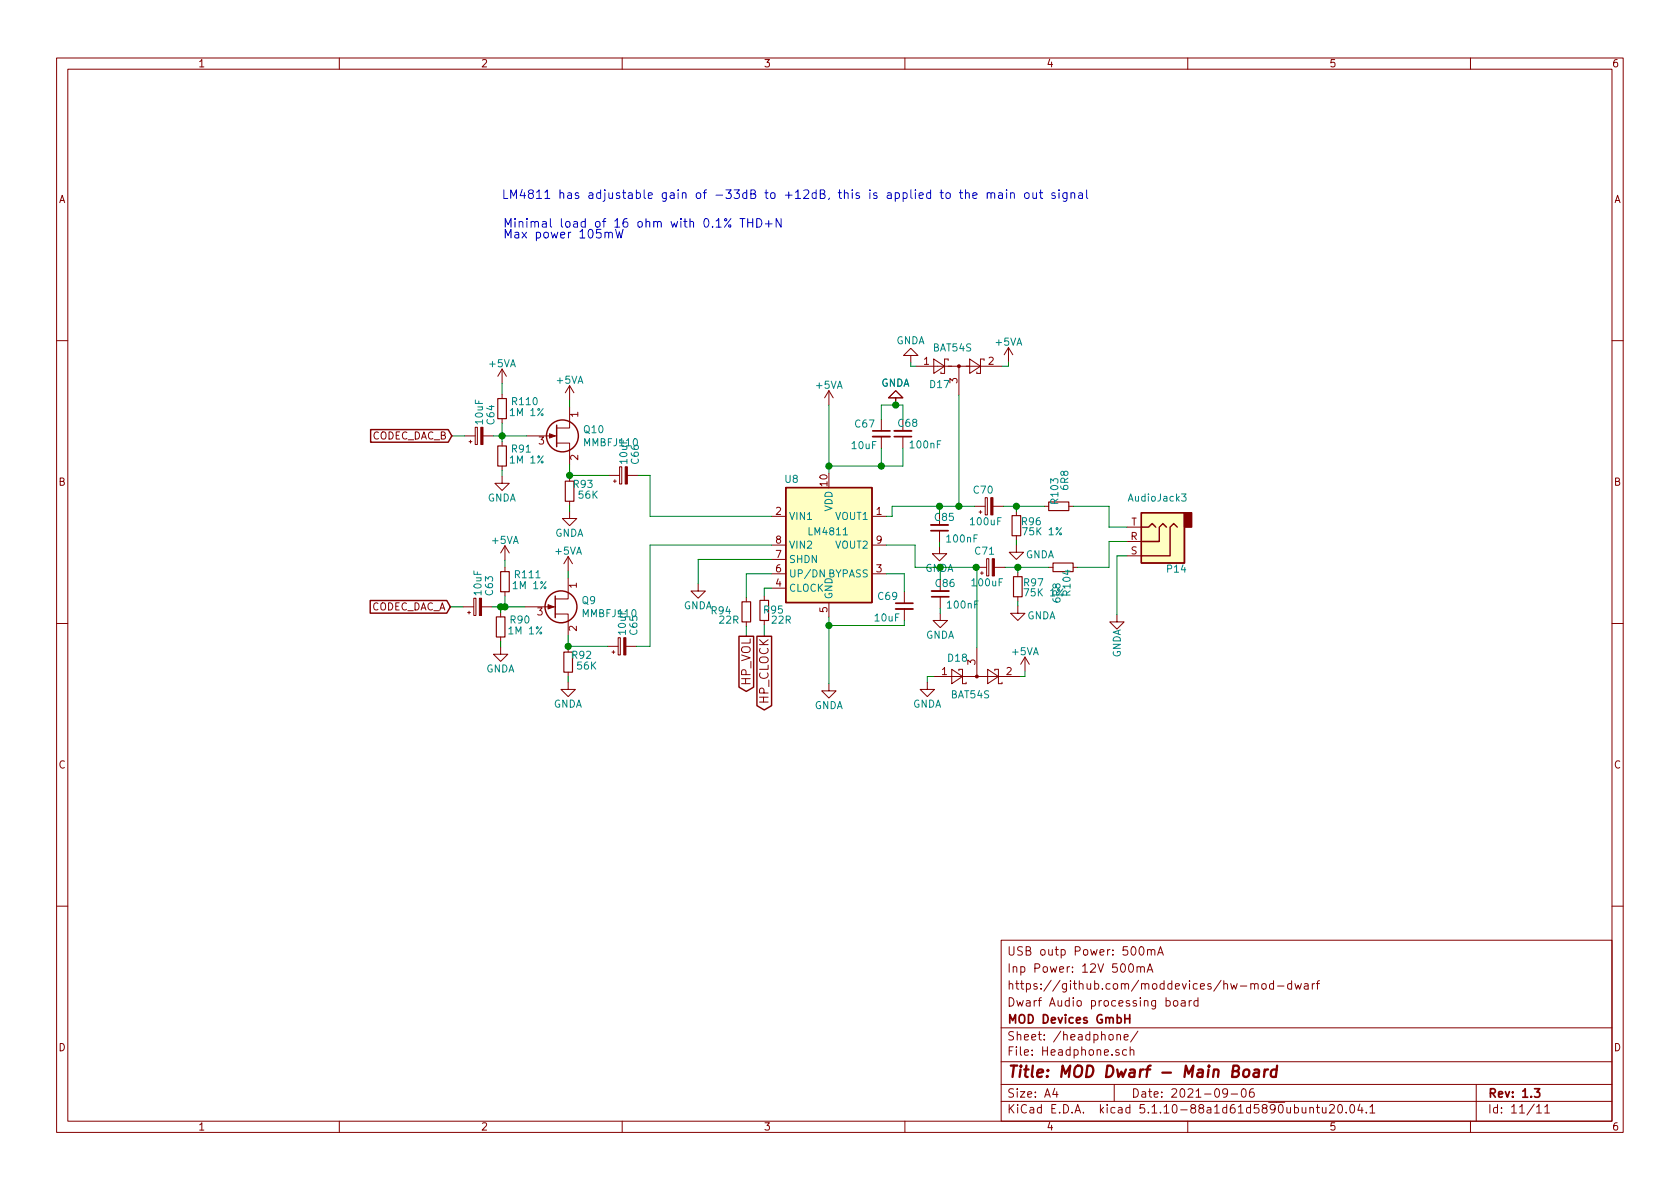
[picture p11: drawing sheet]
EESchema Schematic File Version 4
EELAYER 30 0
EELAYER END
$Descr A4 11693 8268
encoding utf-8
Sheet 11 11
Title "MOD Dwarf - Main Board"
Date "2021-09-06"
Rev "1.3"
Comp "MOD Devices GmbH"
Comment1 "Dwarf Audio processing board"
Comment2 "https://github.com/moddevices/hw-mod-dwarf"
Comment3 "Inp Power: 12V 500mA"
Comment4 "USB outp Power: 500mA"
$EndDescr
$Comp
L bottom-board-rescue:AudioJack3-Connector P?
U 1 1
P 8045 3760
AR Path="/54F72FB4/5F5FE3FD" Ref="P?"  Part="1" 
AR Path="/54F72FB8/5F5FE3FD" Ref="P?"  Part="1" 
AR Path="/5F5FD115/5F5FE3FD" Ref="P14"  Part="1" 
F 0 "P14" H 7825 3955 50  0000 L CNN
F 1 "AudioJack3" H 7820 3460 50  0000 L CNN
F 2 "Connector_Audio:Jack_3.5mm_CUI_SJ-3523-SMT_Horizontal" H 8045 3760 50  0001 C CNN
F 3 "~" H 8045 3760 50  0001 C CNN
F 4 "SJ-3523-SMT-TR" V 8045 3760 50  0001 C CNN "MPN"
	1    8045 3760
	-1   0    0    1   
$EndComp
$Comp
L bottom-board-rescue:GNDA-power #PWR?
U 1 1
P 7775 4270
AR Path="/5F5FE403" Ref="#PWR?"  Part="1" 
AR Path="/54F72FB8/5F5FE403" Ref="#PWR?"  Part="1" 
AR Path="/5F5FD115/5F5FE403" Ref="#PWR0212"  Part="1" 
F 0 "#PWR0212" H 7775 4020 50  0001 C CNN
F 1 "GNDA" V 7775 4070 50  0000 C CNN
F 2 "" H 7775 4270 60  0000 C CNN
F 3 "" H 7775 4270 60  0000 C CNN
	1    7775 4270
	1    0    0    -1  
$EndComp
$Comp
L bottom-board-rescue:Q_NJFET_DSG Q?
U 1 1
P 3865 3025
AR Path="/54F72C8D/5F89CBDC" Ref="Q?"  Part="1" 
AR Path="/5F5FD115/5F89CBDC" Ref="Q10"  Part="1" 
F 0 "Q10" H 4056 3071 50  0000 L CNN
F 1 "MMBFJ110" H 4056 2980 50  0000 L CNN
F 2 "Package_TO_SOT_SMD:SOT-23" H 4065 3125 50  0001 C CNN
F 3 "" H 3865 3025 50  0001 C CNN
F 4 "MMBFJ110" H 3865 3025 50  0001 C CNN "MPN"
	1    3865 3025
	1    0    0    -1  
$EndComp
$Comp
L bottom-board-rescue:R_Small-Device R?
U 1 1
P 3495 3165
AR Path="/54F72C8D/5F89CBE3" Ref="R?"  Part="1" 
AR Path="/5F5FD115/5F89CBE3" Ref="R91"  Part="1" 
F 0 "R91" H 3436 3119 50  0000 R CNN
F 1 "1M 1%" H 3450 3195 50  0000 R CNN
F 2 "Resistor_SMD:R_0603_1608Metric" H 3495 3165 50  0001 C CNN
F 3 "~" H 3495 3165 50  0001 C CNN
F 4 "RT0603BRD071ML" V 3495 3165 50  0001 C CNN "MPN"
	1    3495 3165
	-1   0    0    1   
$EndComp
$Comp
L bottom-board-rescue:R_Small-Device R?
U 1 1
P 3965 3410
AR Path="/54F72C8D/5F89CBEA" Ref="R?"  Part="1" 
AR Path="/5F5FD115/5F89CBEA" Ref="R93"  Part="1" 
F 0 "R93" H 3870 3365 50  0000 C CNN
F 1 "56K" H 3835 3440 50  0000 C CNN
F 2 "Resistor_SMD:R_0603_1608Metric" H 3965 3410 50  0001 C CNN
F 3 "~" H 3965 3410 50  0001 C CNN
F 4 "RMCF0603FT56K0" V 3965 3410 50  0001 C CNN "MPN"
	1    3965 3410
	-1   0    0    1   
$EndComp
$Comp
L bottom-board-rescue:CP_Small C?
U 1 1
P 3335 3025
AR Path="/54F7244B/5F89CBF1" Ref="C?"  Part="1" 
AR Path="/54F72B97/5F89CBF1" Ref="C?"  Part="1" 
AR Path="/54F72C8D/5F89CBF1" Ref="C?"  Part="1" 
AR Path="/5F5FD115/5F89CBF1" Ref="C64"  Part="1" 
F 0 "C64" H 3405 2945 50  0000 L CNN
F 1 "10uF" H 3405 3025 50  0000 L CNN
F 2 "Capacitor_SMD:CP_Elec_4x5.7" H 3373 2875 30  0001 C CNN
F 3 "" H 3335 3025 60  0000 C CNN
F 4 "EEE-HB1C100R" H -165 225 50  0001 C CNN "MPN"
	1    3335 3025
	0    -1   -1   0   
$EndComp
$Comp
L bottom-board-rescue:GNDA-power #PWR?
U 1 1
P 3965 3550
AR Path="/5F89CBF7" Ref="#PWR?"  Part="1" 
AR Path="/54F72B97/5F89CBF7" Ref="#PWR?"  Part="1" 
AR Path="/54F72C8D/5F89CBF7" Ref="#PWR?"  Part="1" 
AR Path="/5F5FD115/5F89CBF7" Ref="#PWR0213"  Part="1" 
F 0 "#PWR0213" H 3965 3300 50  0001 C CNN
F 1 "GNDA" H 3965 3400 50  0000 C CNN
F 2 "" H 3965 3550 60  0000 C CNN
F 3 "" H 3965 3550 60  0000 C CNN
	1    3965 3550
	-1   0    0    -1  
$EndComp
$Comp
L bottom-board-rescue:CP_Small C?
U 1 1
P 4340 3300
AR Path="/54F7244B/5F89CBFE" Ref="C?"  Part="1" 
AR Path="/54F72B97/5F89CBFE" Ref="C?"  Part="1" 
AR Path="/54F72C8D/5F89CBFE" Ref="C?"  Part="1" 
AR Path="/5F5FD115/5F89CBFE" Ref="C66"  Part="1" 
F 0 "C66" H 4410 3220 50  0000 L CNN
F 1 "10uF" H 4410 3300 50  0000 L CNN
F 2 "Capacitor_SMD:CP_Elec_4x5.7" H 4378 3150 30  0001 C CNN
F 3 "" H 4340 3300 60  0000 C CNN
F 4 "EEE-HB1C100R" H 840 500 50  0001 C CNN "MPN"
	1    4340 3300
	0    -1   -1   0   
$EndComp
$Comp
L bottom-board-rescue:GNDA-power #PWR?
U 1 1
P 3495 3305
AR Path="/5F89D577" Ref="#PWR?"  Part="1" 
AR Path="/54F72B97/5F89D577" Ref="#PWR?"  Part="1" 
AR Path="/54F72C8D/5F89D577" Ref="#PWR?"  Part="1" 
AR Path="/5F5FD115/5F89D577" Ref="#PWR0214"  Part="1" 
F 0 "#PWR0214" H 3495 3055 50  0001 C CNN
F 1 "GNDA" H 3495 3155 50  0000 C CNN
F 2 "" H 3495 3305 60  0000 C CNN
F 3 "" H 3495 3305 60  0000 C CNN
	1    3495 3305
	-1   0    0    -1  
$EndComp
Wire Wire Line
	3495 3065 3495 3025
Connection ~ 3495 3025
Wire Wire Line
	3495 3025 3435 3025
Wire Wire Line
	3495 3305 3495 3265
Wire Wire Line
	3965 3225 3965 3300
Wire Wire Line
	3965 3550 3965 3510
Wire Wire Line
	4240 3300 3965 3300
Connection ~ 3965 3300
Wire Wire Line
	3965 3300 3965 3310
$Comp
L bottom-board-rescue:+5VA-power #PWR?
U 1 1
P 3965 2775
AR Path="/54F7244B/5F8A6429" Ref="#PWR?"  Part="1" 
AR Path="/5F5FD115/5F8A6429" Ref="#PWR0215"  Part="1" 
F 0 "#PWR0215" H 3965 2625 50  0001 C CNN
F 1 "+5VA" H 3965 2915 50  0000 C CNN
F 2 "" H 3965 2775 60  0000 C CNN
F 3 "" H 3965 2775 60  0000 C CNN
	1    3965 2775
	1    0    0    -1  
$EndComp
Wire Wire Line
	3965 2775 3965 2825
Text GLabel 3145 3025 0    50   Input ~ 0
CODEC_DAC_B
Text GLabel 3135 4215 0    50   Input ~ 0
CODEC_DAC_A
Wire Wire Line
	3235 3025 3145 3025
Wire Wire Line
	3495 3025 3665 3025
$Comp
L bottom-board-rescue:LM4811-Amplifier_Audio U8
U 1 1
P 5770 3785
AR Path="/5F8ABF34" Ref="U8"  Part="1" 
AR Path="/5F5FD115/5F8ABF34" Ref="U8"  Part="1" 
F 0 "U8" H 5510 4245 50  0000 C CNN
F 1 "LM4811" H 5765 3880 50  0000 C CNN
F 2 "Package_SO:TSSOP-10_3x3mm_P0.5mm" H 5770 3785 50  0001 C CIN
F 3 "http://www.ti.com/lit/ds/symlink/lm4811.pdf" H 5770 3785 50  0001 C CNN
F 4 "LM4811MM/NOPB" H 5770 3785 50  0001 C CNN "MPN"
	1    5770 3785
	1    0    0    -1  
$EndComp
$Comp
L bottom-board-rescue:+5VA-power #PWR?
U 1 1
P 5770 2810
AR Path="/54F7244B/5F8AD81B" Ref="#PWR?"  Part="1" 
AR Path="/5F5FD115/5F8AD81B" Ref="#PWR0216"  Part="1" 
F 0 "#PWR0216" H 5770 2660 50  0001 C CNN
F 1 "+5VA" H 5770 2950 50  0000 C CNN
F 2 "" H 5770 2810 60  0000 C CNN
F 3 "" H 5770 2810 60  0000 C CNN
	1    5770 2810
	1    0    0    -1  
$EndComp
$Comp
L bottom-board-rescue:C_Small C?
U 1 1
P 6285 3010
AR Path="/54F72B97/5F8B26DA" Ref="C?"  Part="1" 
AR Path="/5F5FD115/5F8B26DA" Ref="C68"  Part="1" 
F 0 "C68" H 6175 2940 50  0000 L CNN
F 1 "100nF" H 6010 3090 50  0000 L CNN
F 2 "Capacitor_SMD:C_0603_1608Metric" H 6285 3010 60  0001 C CNN
F 3 "" H 6285 3010 60  0000 C CNN
F 4 "GCM188R71C104KA37D" H 985 -2340 50  0001 C CNN "MPN"
	1    6285 3010
	-1   0    0    1   
$EndComp
Wire Wire Line
	6285 2910 6285 2810
Wire Wire Line
	6135 2910 6135 2810
$Comp
L bottom-board-rescue:GNDA-power #PWR?
U 1 1
P 6235 2810
AR Path="/5F8B26E5" Ref="#PWR?"  Part="1" 
AR Path="/54F72B97/5F8B26E5" Ref="#PWR?"  Part="1" 
AR Path="/5F5FD115/5F8B26E5" Ref="#PWR0217"  Part="1" 
F 0 "#PWR0217" H 6235 2560 50  0001 C CNN
F 1 "GNDA" H 6235 2660 50  0000 C CNN
F 2 "" H 6235 2810 60  0000 C CNN
F 3 "" H 6235 2810 60  0000 C CNN
	1    6235 2810
	-1   0    0    1   
$EndComp
Wire Wire Line
	6285 2810 6235 2810
Connection ~ 6235 2810
Wire Wire Line
	6235 2810 6135 2810
$Comp
L bottom-board-rescue:C_Small C?
U 1 1
P 6135 3010
AR Path="/54F72B97/5F8B26F1" Ref="C?"  Part="1" 
AR Path="/5F5FD115/5F8B26F1" Ref="C67"  Part="1" 
F 0 "C67" H 6095 3080 50  0000 R CNN
F 1 "10uF" H 5920 2930 50  0000 L CNN
F 2 "Capacitor_SMD:C_0805_2012Metric" H 6135 3010 60  0001 C CNN
F 3 "" H 6135 3010 60  0000 C CNN
F 4 "GRM219R61E106KA12D" H 1685 1310 50  0001 C CNN "MPN"
	1    6135 3010
	1    0    0    -1  
$EndComp
$Comp
L bottom-board-rescue:GNDA-power #PWR?
U 1 1
P 6235 2810
AR Path="/5F8B26FE" Ref="#PWR?"  Part="1" 
AR Path="/54F72B97/5F8B26FE" Ref="#PWR?"  Part="1" 
AR Path="/5F5FD115/5F8B26FE" Ref="#PWR0218"  Part="1" 
F 0 "#PWR0218" H 6235 2560 50  0001 C CNN
F 1 "GNDA" H 6235 2660 50  0000 C CNN
F 2 "" H 6235 2810 60  0000 C CNN
F 3 "" H 6235 2810 60  0000 C CNN
	1    6235 2810
	-1   0    0    1   
$EndComp
Wire Wire Line
	5770 3285 5770 3235
Wire Wire Line
	5770 3235 6135 3235
Wire Wire Line
	6285 3235 6285 3110
Connection ~ 5770 3235
Wire Wire Line
	6135 3110 6135 3235
Connection ~ 6135 3235
Wire Wire Line
	6135 3235 6285 3235
$Comp
L bottom-board-rescue:Q_NJFET_DSG Q?
U 1 1
P 3855 4215
AR Path="/54F72C8D/5F8D33CC" Ref="Q?"  Part="1" 
AR Path="/5F5FD115/5F8D33CC" Ref="Q9"  Part="1" 
F 0 "Q9" H 4046 4261 50  0000 L CNN
F 1 "MMBFJ110" H 4046 4170 50  0000 L CNN
F 2 "Package_TO_SOT_SMD:SOT-23" H 4055 4315 50  0001 C CNN
F 3 "" H 3855 4215 50  0001 C CNN
F 4 "MMBFJ110" H 3855 4215 50  0001 C CNN "MPN"
	1    3855 4215
	1    0    0    -1  
$EndComp
$Comp
L bottom-board-rescue:R_Small-Device R?
U 1 1
P 3485 4355
AR Path="/54F72C8D/5F8D33D3" Ref="R?"  Part="1" 
AR Path="/5F5FD115/5F8D33D3" Ref="R90"  Part="1" 
F 0 "R90" H 3426 4309 50  0000 R CNN
F 1 "1M 1%" H 3440 4385 50  0000 R CNN
F 2 "Resistor_SMD:R_0603_1608Metric" H 3485 4355 50  0001 C CNN
F 3 "~" H 3485 4355 50  0001 C CNN
F 4 "RT0603BRD071ML" V 3485 4355 50  0001 C CNN "MPN"
	1    3485 4355
	-1   0    0    1   
$EndComp
$Comp
L bottom-board-rescue:R_Small-Device R?
U 1 1
P 3955 4600
AR Path="/54F72C8D/5F8D33DA" Ref="R?"  Part="1" 
AR Path="/5F5FD115/5F8D33DA" Ref="R92"  Part="1" 
F 0 "R92" H 3860 4555 50  0000 C CNN
F 1 "56K" H 3825 4630 50  0000 C CNN
F 2 "Resistor_SMD:R_0603_1608Metric" H 3955 4600 50  0001 C CNN
F 3 "~" H 3955 4600 50  0001 C CNN
F 4 "RMCF0603FT56K0" V 3955 4600 50  0001 C CNN "MPN"
	1    3955 4600
	-1   0    0    1   
$EndComp
$Comp
L bottom-board-rescue:CP_Small C?
U 1 1
P 3325 4215
AR Path="/54F7244B/5F8D33E1" Ref="C?"  Part="1" 
AR Path="/54F72B97/5F8D33E1" Ref="C?"  Part="1" 
AR Path="/54F72C8D/5F8D33E1" Ref="C?"  Part="1" 
AR Path="/5F5FD115/5F8D33E1" Ref="C63"  Part="1" 
F 0 "C63" H 3395 4135 50  0000 L CNN
F 1 "10uF" H 3395 4215 50  0000 L CNN
F 2 "Capacitor_SMD:CP_Elec_4x5.7" H 3363 4065 30  0001 C CNN
F 3 "" H 3325 4215 60  0000 C CNN
F 4 "EEE-HB1C100R" H -175 1415 50  0001 C CNN "MPN"
	1    3325 4215
	0    -1   -1   0   
$EndComp
$Comp
L bottom-board-rescue:GNDA-power #PWR?
U 1 1
P 3955 4740
AR Path="/5F8D33E7" Ref="#PWR?"  Part="1" 
AR Path="/54F72B97/5F8D33E7" Ref="#PWR?"  Part="1" 
AR Path="/54F72C8D/5F8D33E7" Ref="#PWR?"  Part="1" 
AR Path="/5F5FD115/5F8D33E7" Ref="#PWR0219"  Part="1" 
F 0 "#PWR0219" H 3955 4490 50  0001 C CNN
F 1 "GNDA" H 3955 4590 50  0000 C CNN
F 2 "" H 3955 4740 60  0000 C CNN
F 3 "" H 3955 4740 60  0000 C CNN
	1    3955 4740
	-1   0    0    -1  
$EndComp
$Comp
L bottom-board-rescue:CP_Small C?
U 1 1
P 4330 4490
AR Path="/54F7244B/5F8D33EE" Ref="C?"  Part="1" 
AR Path="/54F72B97/5F8D33EE" Ref="C?"  Part="1" 
AR Path="/54F72C8D/5F8D33EE" Ref="C?"  Part="1" 
AR Path="/5F5FD115/5F8D33EE" Ref="C65"  Part="1" 
F 0 "C65" H 4400 4410 50  0000 L CNN
F 1 "10uF" H 4400 4490 50  0000 L CNN
F 2 "Capacitor_SMD:CP_Elec_4x5.7" H 4368 4340 30  0001 C CNN
F 3 "" H 4330 4490 60  0000 C CNN
F 4 "EEE-HB1C100R" H 830 1690 50  0001 C CNN "MPN"
	1    4330 4490
	0    -1   -1   0   
$EndComp
$Comp
L bottom-board-rescue:GNDA-power #PWR?
U 1 1
P 3485 4495
AR Path="/5F8D33F4" Ref="#PWR?"  Part="1" 
AR Path="/54F72B97/5F8D33F4" Ref="#PWR?"  Part="1" 
AR Path="/54F72C8D/5F8D33F4" Ref="#PWR?"  Part="1" 
AR Path="/5F5FD115/5F8D33F4" Ref="#PWR0220"  Part="1" 
F 0 "#PWR0220" H 3485 4245 50  0001 C CNN
F 1 "GNDA" H 3485 4345 50  0000 C CNN
F 2 "" H 3485 4495 60  0000 C CNN
F 3 "" H 3485 4495 60  0000 C CNN
	1    3485 4495
	-1   0    0    -1  
$EndComp
Wire Wire Line
	3485 4255 3485 4215
Connection ~ 3485 4215
Wire Wire Line
	3485 4215 3425 4215
Wire Wire Line
	3485 4495 3485 4455
Wire Wire Line
	3955 4415 3955 4490
Wire Wire Line
	3955 4740 3955 4700
Wire Wire Line
	4230 4490 3955 4490
Connection ~ 3955 4490
Wire Wire Line
	3955 4490 3955 4500
$Comp
L bottom-board-rescue:+5VA-power #PWR?
U 1 1
P 3955 3965
AR Path="/54F7244B/5F8D3403" Ref="#PWR?"  Part="1" 
AR Path="/5F5FD115/5F8D3403" Ref="#PWR0221"  Part="1" 
F 0 "#PWR0221" H 3955 3815 50  0001 C CNN
F 1 "+5VA" H 3955 4105 50  0000 C CNN
F 2 "" H 3955 3965 60  0000 C CNN
F 3 "" H 3955 3965 60  0000 C CNN
	1    3955 3965
	1    0    0    -1  
$EndComp
Wire Wire Line
	3955 3965 3955 4015
Wire Wire Line
	3225 4215 3135 4215
Wire Wire Line
	3485 4215 3515 4215
Wire Wire Line
	4430 4490 4525 4490
Wire Wire Line
	4525 4490 4525 3785
Wire Wire Line
	4525 3785 5370 3785
Wire Wire Line
	4440 3300 4525 3300
Wire Wire Line
	4525 3300 4525 3585
Wire Wire Line
	4525 3585 5370 3585
$Comp
L bottom-board-rescue:R_Small R?
U 1 1
P 5320 4240
AR Path="/54F72B97/5F8E7802" Ref="R?"  Part="1" 
AR Path="/5F5FD115/5F8E7802" Ref="R95"  Part="1" 
F 0 "R95" H 5180 4240 50  0000 L CNN
F 1 "22R" H 5125 4310 50  0000 L CNN
F 2 "Resistor_SMD:R_0603_1608Metric" H 5320 4240 60  0001 C CNN
F 3 "" H 5320 4240 60  0000 C CNN
F 4 "RMCF0603JT22R0" H 1020 1890 50  0001 C CNN "MPN"
	1    5320 4240
	-1   0    0    1   
$EndComp
$Comp
L bottom-board-rescue:R_Small R?
U 1 1
P 5195 4250
AR Path="/54F72B97/5F8E9A67" Ref="R?"  Part="1" 
AR Path="/5F5FD115/5F8E9A67" Ref="R94"  Part="1" 
F 0 "R94" H 5295 4245 50  0000 L CNN
F 1 "22R" H 5240 4310 50  0000 L CNN
F 2 "Resistor_SMD:R_0603_1608Metric" H 5195 4250 60  0001 C CNN
F 3 "" H 5195 4250 60  0000 C CNN
F 4 "RMCF0603JT22R0" H 895 1900 50  0001 C CNN "MPN"
	1    5195 4250
	-1   0    0    1   
$EndComp
Text GLabel 5320 4420 3    60   Output ~ 0
HP_CLOCK
Text GLabel 5195 4420 3    60   Output ~ 0
HP_VOL
Wire Wire Line
	5370 4085 5320 4085
Wire Wire Line
	5320 4085 5320 4140
Wire Wire Line
	5320 4340 5320 4420
Wire Wire Line
	5195 4350 5195 4420
Wire Wire Line
	5195 4150 5195 3985
Wire Wire Line
	5195 3985 5370 3985
$Comp
L bottom-board-rescue:GNDA-power #PWR?
U 1 1
P 4860 4055
AR Path="/5F901F69" Ref="#PWR?"  Part="1" 
AR Path="/54F72B97/5F901F69" Ref="#PWR?"  Part="1" 
AR Path="/54F72C8D/5F901F69" Ref="#PWR?"  Part="1" 
AR Path="/5F5FD115/5F901F69" Ref="#PWR0222"  Part="1" 
F 0 "#PWR0222" H 4860 3805 50  0001 C CNN
F 1 "GNDA" H 4860 3905 50  0000 C CNN
F 2 "" H 4860 4055 60  0000 C CNN
F 3 "" H 4860 4055 60  0000 C CNN
	1    4860 4055
	-1   0    0    -1  
$EndComp
Wire Wire Line
	5370 3885 4860 3885
Wire Wire Line
	4860 3885 4860 4055
$Comp
L bottom-board-rescue:C_Small C?
U 1 1
P 6295 4210
AR Path="/54F72B97/5F90403B" Ref="C?"  Part="1" 
AR Path="/5F5FD115/5F90403B" Ref="C69"  Part="1" 
F 0 "C69" H 6255 4280 50  0000 R CNN
F 1 "10uF" H 6080 4130 50  0000 L CNN
F 2 "Capacitor_SMD:C_0805_2012Metric" H 6295 4210 60  0001 C CNN
F 3 "" H 6295 4210 60  0000 C CNN
F 4 "GRM219R61E106KA12D" H 1845 2510 50  0001 C CNN "MPN"
	1    6295 4210
	1    0    0    -1  
$EndComp
$Comp
L bottom-board-rescue:GNDA-power #PWR?
U 1 1
P 5770 4750
AR Path="/5F906904" Ref="#PWR?"  Part="1" 
AR Path="/54F72B97/5F906904" Ref="#PWR?"  Part="1" 
AR Path="/5F5FD115/5F906904" Ref="#PWR0223"  Part="1" 
F 0 "#PWR0223" H 5770 4500 50  0001 C CNN
F 1 "GNDA" H 5770 4600 50  0000 C CNN
F 2 "" H 5770 4750 60  0000 C CNN
F 3 "" H 5770 4750 60  0000 C CNN
	1    5770 4750
	1    0    0    -1  
$EndComp
Wire Wire Line
	6170 3985 6295 3985
Wire Wire Line
	6295 3985 6295 4110
Wire Wire Line
	6295 4310 6295 4345
Wire Wire Line
	6295 4345 5770 4345
Wire Wire Line
	5770 4345 5770 4285
Connection ~ 5770 4345
$Comp
L bottom-board-rescue:R_Small-Device R?
U 1 1
P 7075 3650
AR Path="/54F72C8D/5F918F0C" Ref="R?"  Part="1" 
AR Path="/54F72CD0/5F918F0C" Ref="R?"  Part="1" 
AR Path="/5F5FD115/5F918F0C" Ref="R96"  Part="1" 
F 0 "R96" H 6970 3625 50  0000 C CNN
F 1 "75K 1%" H 6895 3695 50  0000 C CNN
F 2 "Resistor_SMD:R_0603_1608Metric" H 7075 3650 50  0001 C CNN
F 3 "" H 7075 3650 50  0001 C CNN
F 4 "RR0816P-753-D" V 7075 3650 50  0001 C CNN "MPN"
	1    7075 3650
	-1   0    0    1   
$EndComp
$Comp
L bottom-board-rescue:CP_Small C?
U 1 1
P 6885 3515
AR Path="/54F7244B/5F918F13" Ref="C?"  Part="1" 
AR Path="/54F72B97/5F918F13" Ref="C?"  Part="1" 
AR Path="/54F72C8D/5F918F13" Ref="C?"  Part="1" 
AR Path="/54F72CD0/5F918F13" Ref="C?"  Part="1" 
AR Path="/5F5FD115/5F918F13" Ref="C70"  Part="1" 
F 0 "C70" V 6995 3480 50  0000 L CNN
F 1 "100uF" V 6775 3420 50  0000 L CNN
F 2 "Capacitor_SMD:CP_Elec_6.3x7.7" H 6923 3365 30  0001 C CNN
F 3 "" H 6885 3515 60  0000 C CNN
F 4 "UWX1C101MCL1GB" H 3385 715 50  0001 C CNN "MPN"
	1    6885 3515
	0    -1   -1   0   
$EndComp
Wire Wire Line
	6985 3515 7075 3515
Wire Wire Line
	7075 3550 7075 3515
$Comp
L bottom-board-rescue:R_Small-Device R?
U 1 1
P 7085 4075
AR Path="/54F72C8D/5F91F206" Ref="R?"  Part="1" 
AR Path="/54F72CD0/5F91F206" Ref="R?"  Part="1" 
AR Path="/5F5FD115/5F91F206" Ref="R97"  Part="1" 
F 0 "R97" H 6975 4050 50  0000 C CNN
F 1 "75K 1%" H 6905 4120 50  0000 C CNN
F 2 "Resistor_SMD:R_0603_1608Metric" H 7085 4075 50  0001 C CNN
F 3 "" H 7085 4075 50  0001 C CNN
F 4 "RR0816P-753-D" V 7085 4075 50  0001 C CNN "MPN"
	1    7085 4075
	-1   0    0    1   
$EndComp
$Comp
L bottom-board-rescue:CP_Small C?
U 1 1
P 6895 3940
AR Path="/54F7244B/5F91F20D" Ref="C?"  Part="1" 
AR Path="/54F72B97/5F91F20D" Ref="C?"  Part="1" 
AR Path="/54F72C8D/5F91F20D" Ref="C?"  Part="1" 
AR Path="/54F72CD0/5F91F20D" Ref="C?"  Part="1" 
AR Path="/5F5FD115/5F91F20D" Ref="C71"  Part="1" 
F 0 "C71" V 7005 3905 50  0000 L CNN
F 1 "100uF" V 6785 3845 50  0000 L CNN
F 2 "Capacitor_SMD:CP_Elec_6.3x7.7" H 6933 3790 30  0001 C CNN
F 3 "" H 6895 3940 60  0000 C CNN
F 4 "UWX1C101MCL1GB" H 3395 1140 50  0001 C CNN "MPN"
	1    6895 3940
	0    -1   -1   0   
$EndComp
Wire Wire Line
	6995 3940 7085 3940
Wire Wire Line
	7085 3975 7085 3940
$Comp
L bottom-board-rescue:GNDA-power #PWR?
U 1 1
P 7075 3785
AR Path="/5F92B3C3" Ref="#PWR?"  Part="1" 
AR Path="/54F72B97/5F92B3C3" Ref="#PWR?"  Part="1" 
AR Path="/5F5FD115/5F92B3C3" Ref="#PWR0224"  Part="1" 
F 0 "#PWR0224" H 7075 3535 50  0001 C CNN
F 1 "GNDA" H 7240 3720 50  0000 C CNN
F 2 "" H 7075 3785 60  0000 C CNN
F 3 "" H 7075 3785 60  0000 C CNN
	1    7075 3785
	1    0    0    -1  
$EndComp
$Comp
L bottom-board-rescue:GNDA-power #PWR?
U 1 1
P 7085 4210
AR Path="/5F92BF54" Ref="#PWR?"  Part="1" 
AR Path="/54F72B97/5F92BF54" Ref="#PWR?"  Part="1" 
AR Path="/5F5FD115/5F92BF54" Ref="#PWR0225"  Part="1" 
F 0 "#PWR0225" H 7085 3960 50  0001 C CNN
F 1 "GNDA" H 7250 4145 50  0000 C CNN
F 2 "" H 7085 4210 60  0000 C CNN
F 3 "" H 7085 4210 60  0000 C CNN
	1    7085 4210
	1    0    0    -1  
$EndComp
Wire Wire Line
	7075 3750 7075 3785
Wire Wire Line
	7085 4175 7085 4210
Wire Wire Line
	6210 3515 6210 3585
Wire Wire Line
	6210 3585 6170 3585
Wire Wire Line
	6210 3515 6540 3515
Wire Wire Line
	6170 3785 6370 3785
Wire Wire Line
	6370 3785 6370 3940
Wire Wire Line
	6370 3940 6545 3940
Wire Wire Line
	7775 3860 7845 3860
Wire Wire Line
	7720 3940 7720 3760
Wire Wire Line
	7720 3515 7720 3660
Wire Wire Line
	7720 3660 7845 3660
Text Notes 3490 1385 0    60   ~ 0
LM4811 has adjustable gain of -33dB to +12dB, this is applied to the main out signal
Text Notes 3500 1585 0    60   ~ 0
Minimal load of 16 ohm with 0.1% THD+N
Text Notes 3500 1660 0    60   ~ 0
Max power 105mW
Wire Wire Line
	7720 3760 7845 3760
Wire Wire Line
	7775 3860 7775 4270
Wire Wire Line
	5770 4345 5770 4750
$Comp
L bottom-board-rescue:R_Small-Device R?
U 1 1
P 7400 3940
AR Path="/54F72C8D/5FC78E7D" Ref="R?"  Part="1" 
AR Path="/54F72CD0/5FC78E7D" Ref="R?"  Part="1" 
AR Path="/5F5FD115/5FC78E7D" Ref="R104"  Part="1" 
F 0 "R104" H 7290 3915 50  0000 C CNN
F 1 "6R8" H 7220 3985 50  0000 C CNN
F 2 "Resistor_SMD:R_0603_1608Metric" H 7400 3940 50  0001 C CNN
F 3 "" H 7400 3940 50  0001 C CNN
F 4 "RMCF0603FT6R80" V 7400 3940 50  0001 C CNN "MPN"
	1    7400 3940
	0    -1   -1   0   
$EndComp
Wire Wire Line
	7270 3515 7075 3515
Connection ~ 7075 3515
Wire Wire Line
	7470 3515 7720 3515
Wire Wire Line
	7300 3940 7085 3940
Connection ~ 7085 3940
Wire Wire Line
	7500 3940 7720 3940
$Comp
L bottom-board-rescue:R_Small-Device R?
U 1 1
P 7370 3515
AR Path="/54F72C8D/5FC78A2C" Ref="R?"  Part="1" 
AR Path="/54F72CD0/5FC78A2C" Ref="R?"  Part="1" 
AR Path="/5F5FD115/5FC78A2C" Ref="R103"  Part="1" 
F 0 "R103" H 7265 3490 50  0000 C CNN
F 1 "6R8" H 7190 3560 50  0000 C CNN
F 2 "Resistor_SMD:R_0603_1608Metric" H 7370 3515 50  0001 C CNN
F 3 "" H 7370 3515 50  0001 C CNN
F 4 "RMCF0603FT6R80" V 7370 3515 50  0001 C CNN "MPN"
	1    7370 3515
	0    1    1    0   
$EndComp
$Comp
L bottom-board-rescue:C_Small C?
U 1 1
P 6545 4125
AR Path="/54F72B97/5FC8E4B9" Ref="C?"  Part="1" 
AR Path="/5F5FD115/5FC8E4B9" Ref="C86"  Part="1" 
F 0 "C86" H 6435 4055 50  0000 L CNN
F 1 "100nF" H 6270 4205 50  0000 L CNN
F 2 "Capacitor_SMD:C_0603_1608Metric" H 6545 4125 60  0001 C CNN
F 3 "" H 6545 4125 60  0000 C CNN
F 4 "GCM188R71C104KA37D" H 1245 -1225 50  0001 C CNN "MPN"
	1    6545 4125
	-1   0    0    1   
$EndComp
$Comp
L bottom-board-rescue:C_Small C?
U 1 1
P 6540 3665
AR Path="/54F72B97/5FC8E9D6" Ref="C?"  Part="1" 
AR Path="/5F5FD115/5FC8E9D6" Ref="C85"  Part="1" 
F 0 "C85" H 6430 3595 50  0000 L CNN
F 1 "100nF" H 6265 3745 50  0000 L CNN
F 2 "Capacitor_SMD:C_0603_1608Metric" H 6540 3665 60  0001 C CNN
F 3 "" H 6540 3665 60  0000 C CNN
F 4 "GCM188R71C104KA37D" H 1240 -1685 50  0001 C CNN "MPN"
	1    6540 3665
	-1   0    0    1   
$EndComp
$Comp
L bottom-board-rescue:GNDA-power #PWR?
U 1 1
P 6545 4260
AR Path="/5FC8EF4E" Ref="#PWR?"  Part="1" 
AR Path="/54F72B97/5FC8EF4E" Ref="#PWR?"  Part="1" 
AR Path="/5F5FD115/5FC8EF4E" Ref="#PWR0267"  Part="1" 
F 0 "#PWR0267" H 6545 4010 50  0001 C CNN
F 1 "GNDA" H 6545 4110 50  0000 C CNN
F 2 "" H 6545 4260 60  0000 C CNN
F 3 "" H 6545 4260 60  0000 C CNN
	1    6545 4260
	1    0    0    -1  
$EndComp
$Comp
L bottom-board-rescue:GNDA-power #PWR?
U 1 1
P 6540 3795
AR Path="/5FC8FA50" Ref="#PWR?"  Part="1" 
AR Path="/54F72B97/5FC8FA50" Ref="#PWR?"  Part="1" 
AR Path="/5F5FD115/5FC8FA50" Ref="#PWR0268"  Part="1" 
F 0 "#PWR0268" H 6540 3545 50  0001 C CNN
F 1 "GNDA" H 6540 3645 50  0000 C CNN
F 2 "" H 6540 3795 60  0000 C CNN
F 3 "" H 6540 3795 60  0000 C CNN
	1    6540 3795
	1    0    0    -1  
$EndComp
Wire Wire Line
	6540 3765 6540 3795
Wire Wire Line
	6545 4025 6545 3940
Connection ~ 6545 3940
Wire Wire Line
	6545 4260 6545 4225
Wire Wire Line
	6540 3565 6540 3515
Connection ~ 6540 3515
Wire Wire Line
	6540 3515 6675 3515
$Comp
L bottom-board-rescue:BAT54S-Diode D?
U 1 1
P 6675 2540
AR Path="/54F72B97/5FCB3415" Ref="D?"  Part="1" 
AR Path="/54F72C8D/5FCB3415" Ref="D?"  Part="1" 
AR Path="/5F5FD115/5FCB3415" Ref="D17"  Part="1" 
F 0 "D17" H 6465 2415 50  0000 L CNN
F 1 "BAT54S" H 6490 2670 50  0000 L CNN
F 2 "Package_TO_SOT_SMD:SOT-23" H 6750 2665 50  0001 L CNN
F 3 "https://www.diodes.com/assets/Datasheets/ds11005.pdf" H 6555 2540 50  0001 C CNN
F 4 "BAT54SFILM" V 6675 2540 50  0001 C CNN "MPN"
	1    6675 2540
	1    0    0    -1  
$EndComp
$Comp
L bottom-board-rescue:BAT54S-Diode D?
U 1 1
P 6800 4700
AR Path="/54F72B97/5FCB4BE2" Ref="D?"  Part="1" 
AR Path="/54F72C8D/5FCB4BE2" Ref="D?"  Part="1" 
AR Path="/5F5FD115/5FCB4BE2" Ref="D18"  Part="1" 
F 0 "D18" H 6590 4575 50  0000 L CNN
F 1 "BAT54S" H 6615 4830 50  0000 L CNN
F 2 "Package_TO_SOT_SMD:SOT-23" H 6875 4825 50  0001 L CNN
F 3 "https://www.diodes.com/assets/Datasheets/ds11005.pdf" H 6680 4700 50  0001 C CNN
F 4 "BAT54SFILM" V 6800 4700 50  0001 C CNN "MPN"
	1    6800 4700
	1    0    0    1   
$EndComp
$Comp
L bottom-board-rescue:GNDA-power #PWR?
U 1 1
P 6455 4740
AR Path="/5FCBCE10" Ref="#PWR?"  Part="1" 
AR Path="/54F72B97/5FCBCE10" Ref="#PWR?"  Part="1" 
AR Path="/5F5FD115/5FCBCE10" Ref="#PWR0269"  Part="1" 
F 0 "#PWR0269" H 6455 4490 50  0001 C CNN
F 1 "GNDA" H 6455 4590 50  0000 C CNN
F 2 "" H 6455 4740 60  0000 C CNN
F 3 "" H 6455 4740 60  0000 C CNN
	1    6455 4740
	1    0    0    -1  
$EndComp
$Comp
L bottom-board-rescue:GNDA-power #PWR?
U 1 1
P 6340 2515
AR Path="/5FCBDC50" Ref="#PWR?"  Part="1" 
AR Path="/54F72B97/5FCBDC50" Ref="#PWR?"  Part="1" 
AR Path="/5F5FD115/5FCBDC50" Ref="#PWR0270"  Part="1" 
F 0 "#PWR0270" H 6340 2265 50  0001 C CNN
F 1 "GNDA" H 6340 2365 50  0000 C CNN
F 2 "" H 6340 2515 60  0000 C CNN
F 3 "" H 6340 2515 60  0000 C CNN
	1    6340 2515
	-1   0    0    1   
$EndComp
$Comp
L bottom-board-rescue:+5VA-power #PWR?
U 1 1
P 7020 2510
AR Path="/54F7244B/5FCBF512" Ref="#PWR?"  Part="1" 
AR Path="/5F5FD115/5FCBF512" Ref="#PWR0271"  Part="1" 
F 0 "#PWR0271" H 7020 2360 50  0001 C CNN
F 1 "+5VA" H 7020 2650 50  0000 C CNN
F 2 "" H 7020 2510 60  0000 C CNN
F 3 "" H 7020 2510 60  0000 C CNN
	1    7020 2510
	1    0    0    -1  
$EndComp
$Comp
L bottom-board-rescue:+5VA-power #PWR?
U 1 1
P 7135 4665
AR Path="/54F7244B/5FCBFF3B" Ref="#PWR?"  Part="1" 
AR Path="/5F5FD115/5FCBFF3B" Ref="#PWR0272"  Part="1" 
F 0 "#PWR0272" H 7135 4515 50  0001 C CNN
F 1 "+5VA" H 7135 4805 50  0000 C CNN
F 2 "" H 7135 4665 60  0000 C CNN
F 3 "" H 7135 4665 60  0000 C CNN
	1    7135 4665
	1    0    0    -1  
$EndComp
Wire Wire Line
	6800 4500 6800 3940
Wire Wire Line
	6545 3940 6795 3940
Connection ~ 6795 3940
Wire Wire Line
	6795 3940 6800 3940
Wire Wire Line
	6675 2740 6675 3515
Connection ~ 6675 3515
Wire Wire Line
	6675 3515 6785 3515
Wire Wire Line
	6975 2540 7020 2540
Wire Wire Line
	7020 2540 7020 2510
Wire Wire Line
	6375 2540 6340 2540
Wire Wire Line
	6340 2540 6340 2515
Wire Wire Line
	6455 4740 6455 4700
Wire Wire Line
	6455 4700 6500 4700
Wire Wire Line
	7100 4700 7135 4700
Wire Wire Line
	7135 4700 7135 4665
Wire Wire Line
	5770 2810 5770 3235
$Comp
L bottom-board-rescue:R_Small-Device R?
U 1 1
P 3495 2835
AR Path="/54F72C8D/5FC245FB" Ref="R?"  Part="1" 
AR Path="/5F5FD115/5FC245FB" Ref="R110"  Part="1" 
F 0 "R110" H 3436 2789 50  0000 R CNN
F 1 "1M 1%" H 3450 2865 50  0000 R CNN
F 2 "Resistor_SMD:R_0603_1608Metric" H 3495 2835 50  0001 C CNN
F 3 "~" H 3495 2835 50  0001 C CNN
F 4 "DO NOT PLACE" V 3495 2835 50  0001 C CNN "MPN"
	1    3495 2835
	-1   0    0    1   
$EndComp
$Comp
L bottom-board-rescue:R_Small-Device R?
U 1 1
P 3515 4040
AR Path="/54F72C8D/5FC24ED0" Ref="R?"  Part="1" 
AR Path="/5F5FD115/5FC24ED0" Ref="R111"  Part="1" 
F 0 "R111" H 3456 3994 50  0000 R CNN
F 1 "1M 1%" H 3470 4070 50  0000 R CNN
F 2 "Resistor_SMD:R_0603_1608Metric" H 3515 4040 50  0001 C CNN
F 3 "~" H 3515 4040 50  0001 C CNN
F 4 "DO NOT PLACE" V 3515 4040 50  0001 C CNN "MPN"
	1    3515 4040
	-1   0    0    1   
$EndComp
$Comp
L bottom-board-rescue:+5VA-power #PWR?
U 1 1
P 3495 2660
AR Path="/54F7244B/5FC254DC" Ref="#PWR?"  Part="1" 
AR Path="/5F5FD115/5FC254DC" Ref="#PWR0299"  Part="1" 
F 0 "#PWR0299" H 3495 2510 50  0001 C CNN
F 1 "+5VA" H 3495 2800 50  0000 C CNN
F 2 "" H 3495 2660 60  0000 C CNN
F 3 "" H 3495 2660 60  0000 C CNN
	1    3495 2660
	1    0    0    -1  
$EndComp
$Comp
L bottom-board-rescue:+5VA-power #PWR?
U 1 1
P 3515 3890
AR Path="/54F7244B/5FC267B9" Ref="#PWR?"  Part="1" 
AR Path="/5F5FD115/5FC267B9" Ref="#PWR0300"  Part="1" 
F 0 "#PWR0300" H 3515 3740 50  0001 C CNN
F 1 "+5VA" H 3515 4030 50  0000 C CNN
F 2 "" H 3515 3890 60  0000 C CNN
F 3 "" H 3515 3890 60  0000 C CNN
	1    3515 3890
	1    0    0    -1  
$EndComp
Wire Wire Line
	3515 3890 3515 3940
Wire Wire Line
	3515 4140 3515 4215
Connection ~ 3515 4215
Wire Wire Line
	3515 4215 3655 4215
Wire Wire Line
	3495 2660 3495 2735
Wire Wire Line
	3495 2935 3495 3025
$EndSCHEMATC
